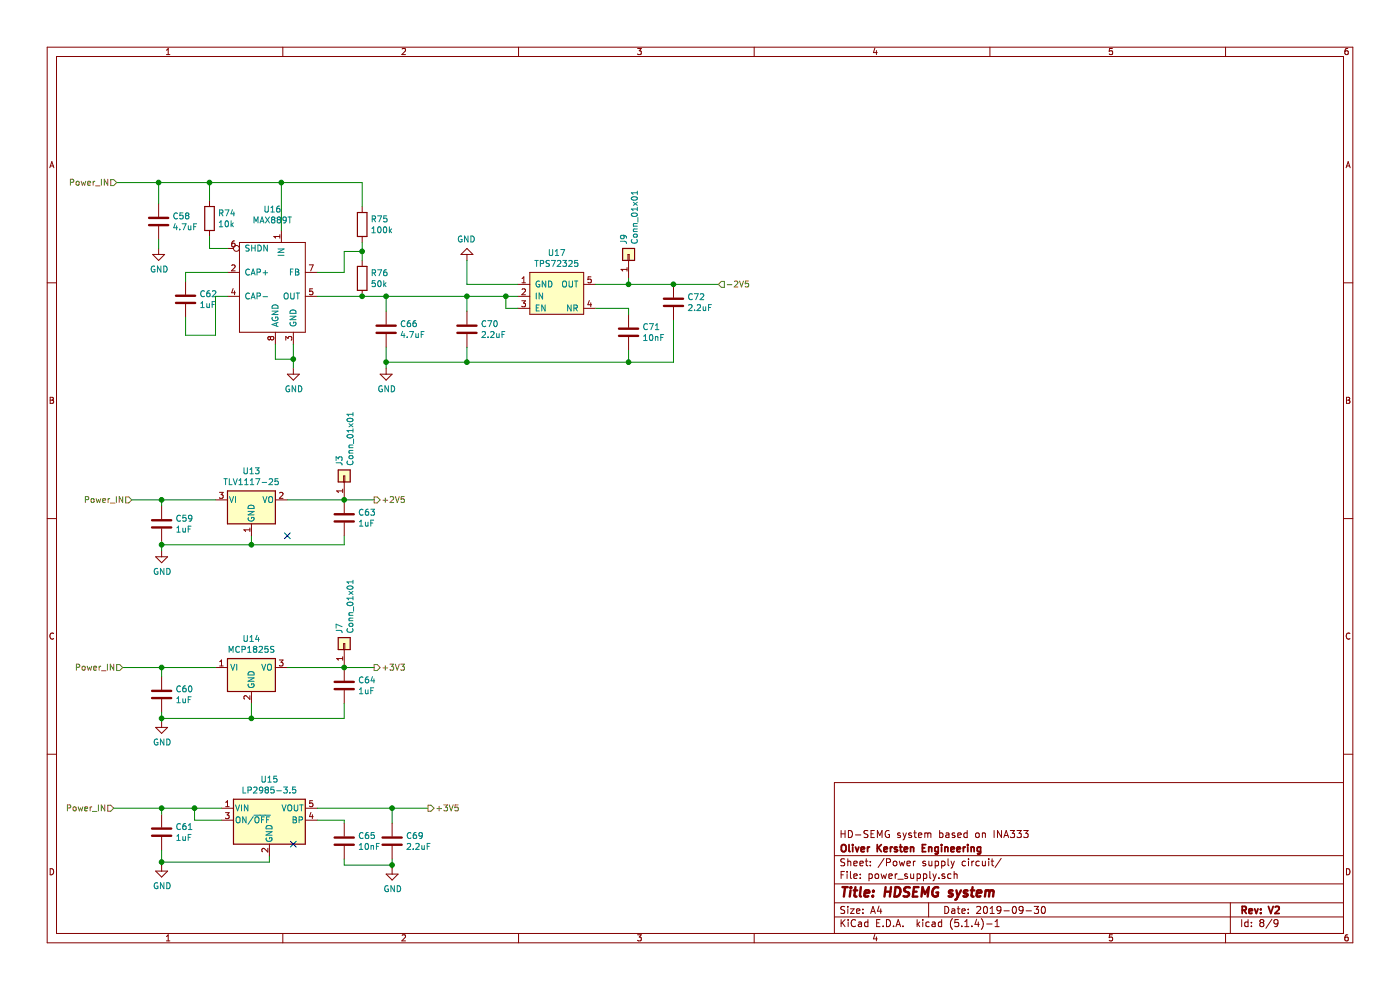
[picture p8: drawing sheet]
EESchema Schematic File Version 4
LIBS:ADS1298_FINAL-cache
EELAYER 30 0
EELAYER END
$Descr A4 11693 8268
encoding utf-8
Sheet 8 9
Title "HDSEMG system"
Date "2019-09-30"
Rev "V2"
Comp "Oliver Kersten Engineering"
Comment1 "HD-SEMG system based on INA333"
Comment2 ""
Comment3 ""
Comment4 ""
$EndDescr
$Comp
L Device:C C?
U 1 1
P 1350 6950
AR Path="/5E8FF5D8" Ref="C?"  Part="1" 
AR Path="/5E5E27F2/5E8FF5D8" Ref="C61"  Part="1" 
F 0 "C61" H 1465 6996 50  0000 L CNN
F 1 "1uF" H 1465 6905 50  0000 L CNN
F 2 "Capacitor_SMD:C_0805_2012Metric_Pad1.15x1.40mm_HandSolder" H 1388 6800 50  0001 C CNN
F 3 "~" H 1350 6950 50  0001 C CNN
	1    1350 6950
	1    0    0    -1  
$EndComp
$Comp
L Device:C C?
U 1 1
P 3275 7025
AR Path="/5E8FF5DF" Ref="C?"  Part="1" 
AR Path="/5E5E27F2/5E8FF5DF" Ref="C69"  Part="1" 
F 0 "C69" H 3390 7071 50  0000 L CNN
F 1 "2.2uF" H 3390 6980 50  0000 L CNN
F 2 "Capacitor_SMD:C_0805_2012Metric_Pad1.15x1.40mm_HandSolder" H 3313 6875 50  0001 C CNN
F 3 "~" H 3275 7025 50  0001 C CNN
	1    3275 7025
	1    0    0    -1  
$EndComp
$Comp
L power:GND #PWR?
U 1 1
P 3275 7250
AR Path="/5E8FF5E6" Ref="#PWR?"  Part="1" 
AR Path="/5E5E27F2/5E8FF5E6" Ref="#PWR062"  Part="1" 
F 0 "#PWR062" H 3275 7000 50  0001 C CNN
F 1 "GND" H 3280 7077 50  0000 C CNN
F 2 "" H 3275 7250 50  0001 C CNN
F 3 "" H 3275 7250 50  0001 C CNN
	1    3275 7250
	1    0    0    -1  
$EndComp
$Comp
L power:GND #PWR?
U 1 1
P 1350 7225
AR Path="/5E8FF5EC" Ref="#PWR?"  Part="1" 
AR Path="/5E5E27F2/5E8FF5EC" Ref="#PWR055"  Part="1" 
F 0 "#PWR055" H 1350 6975 50  0001 C CNN
F 1 "GND" H 1355 7052 50  0000 C CNN
F 2 "" H 1350 7225 50  0001 C CNN
F 3 "" H 1350 7225 50  0001 C CNN
	1    1350 7225
	1    0    0    -1  
$EndComp
Wire Wire Line
	1350 6800 1350 6750
NoConn ~ 2450 7050
$Comp
L Device:R R?
U 1 1
P 3025 1875
AR Path="/5E8FF605" Ref="R?"  Part="1" 
AR Path="/5E5E27F2/5E8FF605" Ref="R75"  Part="1" 
F 0 "R75" H 3095 1921 50  0000 L CNN
F 1 "100k" H 3095 1830 50  0000 L CNN
F 2 "Resistor_SMD:R_0805_2012Metric_Pad1.15x1.40mm_HandSolder" V 2955 1875 50  0001 C CNN
F 3 "~" H 3025 1875 50  0001 C CNN
	1    3025 1875
	1    0    0    -1  
$EndComp
$Comp
L Device:R R?
U 1 1
P 3025 2325
AR Path="/5E8FF60C" Ref="R?"  Part="1" 
AR Path="/5E5E27F2/5E8FF60C" Ref="R76"  Part="1" 
F 0 "R76" H 3095 2371 50  0000 L CNN
F 1 "50k" H 3095 2280 50  0000 L CNN
F 2 "Resistor_SMD:R_0805_2012Metric_Pad1.15x1.40mm_HandSolder" V 2955 2325 50  0001 C CNN
F 3 "~" H 3025 2325 50  0001 C CNN
	1    3025 2325
	1    0    0    -1  
$EndComp
$Comp
L Device:C C?
U 1 1
P 3225 2750
AR Path="/5E8FF613" Ref="C?"  Part="1" 
AR Path="/5E5E27F2/5E8FF613" Ref="C66"  Part="1" 
F 0 "C66" H 3340 2796 50  0000 L CNN
F 1 "4.7uF" H 3340 2705 50  0000 L CNN
F 2 "Capacitor_SMD:C_0805_2012Metric_Pad1.15x1.40mm_HandSolder" H 3263 2600 50  0001 C CNN
F 3 "~" H 3225 2750 50  0001 C CNN
	1    3225 2750
	1    0    0    -1  
$EndComp
$Comp
L ADS1298_FINAL-rescue:MAX889T-Custom_parts_by_Oliver U?
U 1 1
P 2300 2325
AR Path="/5E8FF61A" Ref="U?"  Part="1" 
AR Path="/5E5E27F2/5E8FF61A" Ref="U16"  Part="1" 
F 0 "U16" H 2275 2903 50  0000 C CNN
F 1 "MAX889T" H 2275 2812 50  0000 C CNN
F 2 "Package_SO:SO-8_5.3x6.2mm_P1.27mm" H 2050 2475 50  0001 C CNN
F 3 "" H 2050 2475 50  0001 C CNN
	1    2300 2325
	1    0    0    -1  
$EndComp
$Comp
L Device:C C?
U 1 1
P 1325 1850
AR Path="/5E8FF621" Ref="C?"  Part="1" 
AR Path="/5E5E27F2/5E8FF621" Ref="C58"  Part="1" 
F 0 "C58" H 1440 1896 50  0000 L CNN
F 1 "4.7uF" H 1440 1805 50  0000 L CNN
F 2 "Capacitor_SMD:C_0805_2012Metric_Pad1.15x1.40mm_HandSolder" H 1363 1700 50  0001 C CNN
F 3 "~" H 1325 1850 50  0001 C CNN
	1    1325 1850
	1    0    0    -1  
$EndComp
$Comp
L Device:C C?
U 1 1
P 1550 2500
AR Path="/5E8FF628" Ref="C?"  Part="1" 
AR Path="/5E5E27F2/5E8FF628" Ref="C62"  Part="1" 
F 0 "C62" H 1665 2546 50  0000 L CNN
F 1 "1uF" H 1665 2455 50  0000 L CNN
F 2 "Capacitor_SMD:C_0805_2012Metric_Pad1.15x1.40mm_HandSolder" H 1588 2350 50  0001 C CNN
F 3 "~" H 1550 2500 50  0001 C CNN
	1    1550 2500
	1    0    0    -1  
$EndComp
Wire Wire Line
	1900 2275 1550 2275
Wire Wire Line
	1550 2275 1550 2350
Wire Wire Line
	1900 2475 1800 2475
Wire Wire Line
	1800 2475 1800 2800
Wire Wire Line
	1800 2800 1550 2800
Wire Wire Line
	1550 2800 1550 2650
Wire Wire Line
	2300 2875 2300 3000
Wire Wire Line
	2300 3000 2450 3000
Wire Wire Line
	2450 3000 2450 2875
$Comp
L power:GND #PWR?
U 1 1
P 2450 3075
AR Path="/5E8FF638" Ref="#PWR?"  Part="1" 
AR Path="/5E5E27F2/5E8FF638" Ref="#PWR056"  Part="1" 
F 0 "#PWR056" H 2450 2825 50  0001 C CNN
F 1 "GND" H 2455 2902 50  0000 C CNN
F 2 "" H 2450 3075 50  0001 C CNN
F 3 "" H 2450 3075 50  0001 C CNN
	1    2450 3075
	1    0    0    -1  
$EndComp
Wire Wire Line
	2450 3075 2450 3000
Connection ~ 2450 3000
Wire Wire Line
	3025 2475 2650 2475
Wire Wire Line
	2650 2275 2875 2275
Wire Wire Line
	2875 2275 2875 2100
Wire Wire Line
	2875 2100 3025 2100
Wire Wire Line
	3025 2100 3025 2175
Wire Wire Line
	3025 2025 3025 2100
Connection ~ 3025 2100
Wire Wire Line
	3225 2600 3225 2475
Wire Wire Line
	3225 2475 3025 2475
Connection ~ 3025 2475
$Comp
L power:GND #PWR?
U 1 1
P 3225 3075
AR Path="/5E8FF64A" Ref="#PWR?"  Part="1" 
AR Path="/5E5E27F2/5E8FF64A" Ref="#PWR057"  Part="1" 
F 0 "#PWR057" H 3225 2825 50  0001 C CNN
F 1 "GND" H 3230 2902 50  0000 C CNN
F 2 "" H 3225 3075 50  0001 C CNN
F 3 "" H 3225 3075 50  0001 C CNN
	1    3225 3075
	1    0    0    -1  
$EndComp
Wire Wire Line
	3225 3075 3225 3025
$Comp
L power:GND #PWR?
U 1 1
P 1325 2075
AR Path="/5E8FF651" Ref="#PWR?"  Part="1" 
AR Path="/5E5E27F2/5E8FF651" Ref="#PWR052"  Part="1" 
F 0 "#PWR052" H 1325 1825 50  0001 C CNN
F 1 "GND" H 1330 1902 50  0000 C CNN
F 2 "" H 1325 2075 50  0001 C CNN
F 3 "" H 1325 2075 50  0001 C CNN
	1    1325 2075
	1    0    0    -1  
$EndComp
Wire Wire Line
	1325 2075 1325 2000
Wire Wire Line
	2350 1925 2350 1525
Wire Wire Line
	2350 1525 1750 1525
Wire Wire Line
	1325 1525 1325 1700
Wire Wire Line
	3025 1725 3025 1525
Wire Wire Line
	3025 1525 2350 1525
Connection ~ 2350 1525
Connection ~ 3225 2475
$Comp
L ADS1298_FINAL-rescue:TPS72325-Custom_parts_by_Oliver U?
U 1 1
P 4675 2475
AR Path="/5E8FF65F" Ref="U?"  Part="1" 
AR Path="/5E5E27F2/5E8FF65F" Ref="U17"  Part="1" 
F 0 "U17" H 4650 2840 50  0000 C CNN
F 1 "TPS72325" H 4650 2749 50  0000 C CNN
F 2 "Package_TO_SOT_SMD:SOT-23-5_HandSoldering" H 4525 2425 50  0001 C CNN
F 3 "" H 4525 2425 50  0001 C CNN
	1    4675 2475
	1    0    0    -1  
$EndComp
$Comp
L Device:C C?
U 1 1
P 3900 2750
AR Path="/5E8FF666" Ref="C?"  Part="1" 
AR Path="/5E5E27F2/5E8FF666" Ref="C70"  Part="1" 
F 0 "C70" H 4015 2796 50  0000 L CNN
F 1 "2.2uF" H 4015 2705 50  0000 L CNN
F 2 "Capacitor_SMD:C_0805_2012Metric_Pad1.15x1.40mm_HandSolder" H 3938 2600 50  0001 C CNN
F 3 "~" H 3900 2750 50  0001 C CNN
	1    3900 2750
	1    0    0    -1  
$EndComp
Wire Wire Line
	3900 2900 3900 3025
Wire Wire Line
	3900 3025 3225 3025
Connection ~ 3225 3025
Wire Wire Line
	3225 3025 3225 2900
Wire Wire Line
	3900 2600 3900 2475
Wire Wire Line
	3225 2475 3900 2475
Connection ~ 3900 2475
Wire Wire Line
	3900 2475 4225 2475
$Comp
L Device:C C?
U 1 1
P 5625 2525
AR Path="/5E8FF675" Ref="C?"  Part="1" 
AR Path="/5E5E27F2/5E8FF675" Ref="C72"  Part="1" 
F 0 "C72" H 5740 2571 50  0000 L CNN
F 1 "2.2uF" H 5740 2480 50  0000 L CNN
F 2 "Capacitor_SMD:C_0805_2012Metric_Pad1.15x1.40mm_HandSolder" H 5663 2375 50  0001 C CNN
F 3 "~" H 5625 2525 50  0001 C CNN
	1    5625 2525
	1    0    0    -1  
$EndComp
$Comp
L Device:C C?
U 1 1
P 5250 2775
AR Path="/5E8FF67C" Ref="C?"  Part="1" 
AR Path="/5E5E27F2/5E8FF67C" Ref="C71"  Part="1" 
F 0 "C71" H 5365 2821 50  0000 L CNN
F 1 "10nF" H 5365 2730 50  0000 L CNN
F 2 "Capacitor_SMD:C_0805_2012Metric_Pad1.15x1.40mm_HandSolder" H 5288 2625 50  0001 C CNN
F 3 "~" H 5250 2775 50  0001 C CNN
	1    5250 2775
	1    0    0    -1  
$EndComp
Wire Wire Line
	5250 2625 5250 2575
Wire Wire Line
	5250 2575 4975 2575
Wire Wire Line
	5250 2925 5250 3025
Wire Wire Line
	3900 3025 5250 3025
Connection ~ 3900 3025
Wire Wire Line
	5625 2675 5625 3025
Wire Wire Line
	5625 3025 5250 3025
Connection ~ 5250 3025
Wire Wire Line
	5625 2375 5250 2375
$Comp
L power:GND #PWR?
U 1 1
P 3900 2175
AR Path="/5E8FF68C" Ref="#PWR?"  Part="1" 
AR Path="/5E5E27F2/5E8FF68C" Ref="#PWR065"  Part="1" 
F 0 "#PWR065" H 3900 1925 50  0001 C CNN
F 1 "GND" H 3905 2002 50  0000 C CNN
F 2 "" H 3900 2175 50  0001 C CNN
F 3 "" H 3900 2175 50  0001 C CNN
	1    3900 2175
	-1   0    0    1   
$EndComp
Wire Wire Line
	4325 2375 3900 2375
Wire Wire Line
	3900 2375 3900 2175
Connection ~ 5625 2375
$Comp
L Device:C C?
U 1 1
P 1350 4375
AR Path="/5E8FF6A4" Ref="C?"  Part="1" 
AR Path="/5E5E27F2/5E8FF6A4" Ref="C59"  Part="1" 
F 0 "C59" H 1465 4421 50  0000 L CNN
F 1 "1uF" H 1465 4330 50  0000 L CNN
F 2 "Capacitor_SMD:C_0805_2012Metric_Pad1.15x1.40mm_HandSolder" H 1388 4225 50  0001 C CNN
F 3 "~" H 1350 4375 50  0001 C CNN
	1    1350 4375
	1    0    0    -1  
$EndComp
$Comp
L Device:C C?
U 1 1
P 2875 4325
AR Path="/5E8FF6AB" Ref="C?"  Part="1" 
AR Path="/5E5E27F2/5E8FF6AB" Ref="C63"  Part="1" 
F 0 "C63" H 2990 4371 50  0000 L CNN
F 1 "1uF" H 2990 4280 50  0000 L CNN
F 2 "Capacitor_SMD:C_0805_2012Metric_Pad1.15x1.40mm_HandSolder" H 2913 4175 50  0001 C CNN
F 3 "~" H 2875 4325 50  0001 C CNN
	1    2875 4325
	1    0    0    -1  
$EndComp
$Comp
L Device:C C?
U 1 1
P 1350 5800
AR Path="/5E8FF6B2" Ref="C?"  Part="1" 
AR Path="/5E5E27F2/5E8FF6B2" Ref="C60"  Part="1" 
F 0 "C60" H 1465 5846 50  0000 L CNN
F 1 "1uF" H 1465 5755 50  0000 L CNN
F 2 "Capacitor_SMD:C_0805_2012Metric_Pad1.15x1.40mm_HandSolder" H 1388 5650 50  0001 C CNN
F 3 "~" H 1350 5800 50  0001 C CNN
	1    1350 5800
	1    0    0    -1  
$EndComp
$Comp
L Device:C C?
U 1 1
P 2875 5725
AR Path="/5E8FF6B9" Ref="C?"  Part="1" 
AR Path="/5E5E27F2/5E8FF6B9" Ref="C64"  Part="1" 
F 0 "C64" H 2990 5771 50  0000 L CNN
F 1 "1uF" H 2990 5680 50  0000 L CNN
F 2 "Capacitor_SMD:C_0805_2012Metric_Pad1.15x1.40mm_HandSolder" H 2913 5575 50  0001 C CNN
F 3 "~" H 2875 5725 50  0001 C CNN
	1    2875 5725
	1    0    0    -1  
$EndComp
Wire Wire Line
	1350 4225 1350 4175
Wire Wire Line
	1350 5650 1350 5575
$Comp
L power:GND #PWR?
U 1 1
P 1350 4600
AR Path="/5E8FF6CA" Ref="#PWR?"  Part="1" 
AR Path="/5E5E27F2/5E8FF6CA" Ref="#PWR053"  Part="1" 
F 0 "#PWR053" H 1350 4350 50  0001 C CNN
F 1 "GND" H 1355 4427 50  0000 C CNN
F 2 "" H 1350 4600 50  0001 C CNN
F 3 "" H 1350 4600 50  0001 C CNN
	1    1350 4600
	1    0    0    -1  
$EndComp
$Comp
L power:GND #PWR?
U 1 1
P 1350 6025
AR Path="/5E8FF6D0" Ref="#PWR?"  Part="1" 
AR Path="/5E5E27F2/5E8FF6D0" Ref="#PWR054"  Part="1" 
F 0 "#PWR054" H 1350 5775 50  0001 C CNN
F 1 "GND" H 1355 5852 50  0000 C CNN
F 2 "" H 1350 6025 50  0001 C CNN
F 3 "" H 1350 6025 50  0001 C CNN
	1    1350 6025
	1    0    0    -1  
$EndComp
Wire Wire Line
	1350 6025 1350 6000
Wire Wire Line
	1350 4600 1350 4550
NoConn ~ 2400 4475
Connection ~ 1350 6000
Wire Wire Line
	1350 6000 1350 5950
Connection ~ 1350 4550
Wire Wire Line
	1350 4550 1350 4525
Wire Wire Line
	2875 5875 2875 6000
Wire Wire Line
	2875 6000 2100 6000
Wire Wire Line
	2875 4475 2875 4550
Connection ~ 2875 5575
Wire Wire Line
	2875 5575 3125 5575
Wire Wire Line
	1900 2075 1750 2075
Wire Wire Line
	1750 2075 1750 1975
Connection ~ 1750 1525
$Comp
L Device:R R?
U 1 1
P 1750 1825
AR Path="/5E8FF6FB" Ref="R?"  Part="1" 
AR Path="/5E5E27F2/5E8FF6FB" Ref="R74"  Part="1" 
F 0 "R74" H 1820 1871 50  0000 L CNN
F 1 "10k" H 1820 1780 50  0000 L CNN
F 2 "Resistor_SMD:R_0805_2012Metric" V 1680 1825 50  0001 C CNN
F 3 "~" H 1750 1825 50  0001 C CNN
	1    1750 1825
	1    0    0    -1  
$EndComp
Wire Wire Line
	1750 1675 1750 1525
Wire Wire Line
	4325 2575 4225 2575
Wire Wire Line
	4225 2575 4225 2475
Connection ~ 4225 2475
Wire Wire Line
	4225 2475 4325 2475
$Comp
L Connector_Generic:Conn_01x01 J?
U 1 1
P 2875 3975
AR Path="/5E8FF716" Ref="J?"  Part="1" 
AR Path="/5E5E27F2/5E8FF716" Ref="J3"  Part="1" 
F 0 "J3" H 2955 4017 50  0000 L CNN
F 1 "Conn_01x01" H 2955 3926 50  0000 L CNN
F 2 "Connector_PinSocket_2.54mm:PinSocket_1x01_P2.54mm_Vertical" H 2875 3975 50  0001 C CNN
F 3 "~" H 2875 3975 50  0001 C CNN
	1    2875 3975
	0    -1   -1   0   
$EndComp
$Comp
L Connector_Generic:Conn_01x01 J?
U 1 1
P 2875 5375
AR Path="/5E8FF71F" Ref="J?"  Part="1" 
AR Path="/5E5E27F2/5E8FF71F" Ref="J7"  Part="1" 
F 0 "J7" H 2955 5417 50  0000 L CNN
F 1 "Conn_01x01" H 2955 5326 50  0000 L CNN
F 2 "Connector_PinSocket_2.54mm:PinSocket_1x01_P2.54mm_Vertical" H 2875 5375 50  0001 C CNN
F 3 "~" H 2875 5375 50  0001 C CNN
	1    2875 5375
	0    -1   -1   0   
$EndComp
$Comp
L Connector_Generic:Conn_01x01 J?
U 1 1
P 5250 2125
AR Path="/5E8FF729" Ref="J?"  Part="1" 
AR Path="/5E5E27F2/5E8FF729" Ref="J9"  Part="1" 
F 0 "J9" H 5330 2167 50  0000 L CNN
F 1 "Conn_01x01" H 5330 2076 50  0000 L CNN
F 2 "Connector_PinSocket_2.54mm:PinSocket_1x01_P2.54mm_Vertical" H 5250 2125 50  0001 C CNN
F 3 "~" H 5250 2125 50  0001 C CNN
	1    5250 2125
	0    -1   -1   0   
$EndComp
Wire Wire Line
	5250 2325 5250 2375
Connection ~ 5250 2375
Wire Wire Line
	5250 2375 4975 2375
$Comp
L Regulator_Linear:MCP1825S U?
U 1 1
P 2100 5575
AR Path="/5E8FF733" Ref="U?"  Part="1" 
AR Path="/5E5E27F2/5E8FF733" Ref="U14"  Part="1" 
F 0 "U14" H 2100 5817 50  0000 C CNN
F 1 "MCP1825S" H 2100 5726 50  0000 C CNN
F 2 "Package_TO_SOT_SMD:SOT-223-3_TabPin2" H 2000 5725 50  0001 C CNN
F 3 "http://ww1.microchip.com/downloads/en/devicedoc/22056b.pdf" H 2100 5825 50  0001 C CNN
	1    2100 5575
	1    0    0    -1  
$EndComp
Wire Wire Line
	1350 5575 1800 5575
Wire Wire Line
	2100 5875 2100 6000
Connection ~ 2100 6000
Wire Wire Line
	1350 6000 2100 6000
Wire Wire Line
	2100 4475 2100 4550
Connection ~ 2100 4550
Wire Wire Line
	2100 4550 2875 4550
$Comp
L Regulator_Linear:TLV1117-25 U?
U 1 1
P 2100 4175
AR Path="/5E8FF741" Ref="U?"  Part="1" 
AR Path="/5E5E27F2/5E8FF741" Ref="U13"  Part="1" 
F 0 "U13" H 2100 4417 50  0000 C CNN
F 1 "TLV1117-25" H 2100 4326 50  0000 C CNN
F 2 "Package_TO_SOT_SMD:SOT-223-3_TabPin2" H 2100 4175 50  0001 C CNN
F 3 "http://www.ti.com/lit/ds/symlink/tlv1117.pdf" H 2100 4175 50  0001 C CNN
	1    2100 4175
	1    0    0    -1  
$EndComp
Wire Wire Line
	1350 4550 2100 4550
Wire Wire Line
	1350 4175 1800 4175
Wire Wire Line
	5625 2375 6000 2375
Wire Wire Line
	2400 4175 2875 4175
Wire Wire Line
	2875 4175 3125 4175
Connection ~ 2875 4175
Wire Wire Line
	2400 5575 2875 5575
Text HLabel 1100 4175 0    50   Input ~ 0
Power_IN
Text HLabel 975  1525 0    50   Input ~ 0
Power_IN
Text HLabel 1025 5575 0    50   Input ~ 0
Power_IN
Text HLabel 950  6750 0    50   Input ~ 0
Power_IN
Wire Wire Line
	950  6750 1350 6750
Connection ~ 1350 6750
Wire Wire Line
	1025 5575 1350 5575
Connection ~ 1350 5575
Wire Wire Line
	1100 4175 1350 4175
Connection ~ 1350 4175
Wire Wire Line
	975  1525 1325 1525
Connection ~ 1325 1525
Wire Wire Line
	1325 1525 1750 1525
Text HLabel 3575 6750 2    50   Output ~ 0
+3V5
Text HLabel 3125 5575 2    50   Output ~ 0
+3V3
Text HLabel 3125 4175 2    50   Output ~ 0
+2V5
Text HLabel 6000 2375 2    50   Input ~ 0
-2V5
$Comp
L Regulator_Linear:LP2985-5.0 U15
U 1 1
P 2250 6850
F 0 "U15" H 2250 7192 50  0000 C CNN
F 1 "LP2985-3.5" H 2250 7101 50  0000 C CNN
F 2 "Package_TO_SOT_SMD:SOT-23-5" H 2250 7175 50  0001 C CNN
F 3 "http://www.ti.com/lit/ds/symlink/lp2985.pdf" H 2250 6850 50  0001 C CNN
	1    2250 6850
	1    0    0    -1  
$EndComp
Wire Wire Line
	1350 6750 1625 6750
Wire Wire Line
	1350 7100 1350 7200
Wire Wire Line
	2250 7150 2250 7200
Wire Wire Line
	2250 7200 1350 7200
Connection ~ 1350 7200
Wire Wire Line
	1350 7200 1350 7225
$Comp
L Device:C C?
U 1 1
P 2875 7025
AR Path="/5DF2A80D" Ref="C?"  Part="1" 
AR Path="/5E5E27F2/5DF2A80D" Ref="C65"  Part="1" 
F 0 "C65" H 2990 7071 50  0000 L CNN
F 1 "10nF" H 2990 6980 50  0000 L CNN
F 2 "Capacitor_SMD:C_0805_2012Metric_Pad1.15x1.40mm_HandSolder" H 2913 6875 50  0001 C CNN
F 3 "~" H 2875 7025 50  0001 C CNN
	1    2875 7025
	1    0    0    -1  
$EndComp
Wire Wire Line
	2875 6875 2875 6850
Wire Wire Line
	2875 6850 2650 6850
Wire Wire Line
	2650 6750 3275 6750
Wire Wire Line
	3275 6875 3275 6750
Connection ~ 3275 6750
Wire Wire Line
	3275 6750 3575 6750
Wire Wire Line
	3275 7175 3275 7225
Wire Wire Line
	3275 7225 2875 7225
Wire Wire Line
	2875 7225 2875 7175
Connection ~ 3275 7225
Wire Wire Line
	3275 7225 3275 7250
Wire Wire Line
	1850 6850 1625 6850
Wire Wire Line
	1625 6850 1625 6750
Connection ~ 1625 6750
Wire Wire Line
	1625 6750 1850 6750
$EndSCHEMATC
